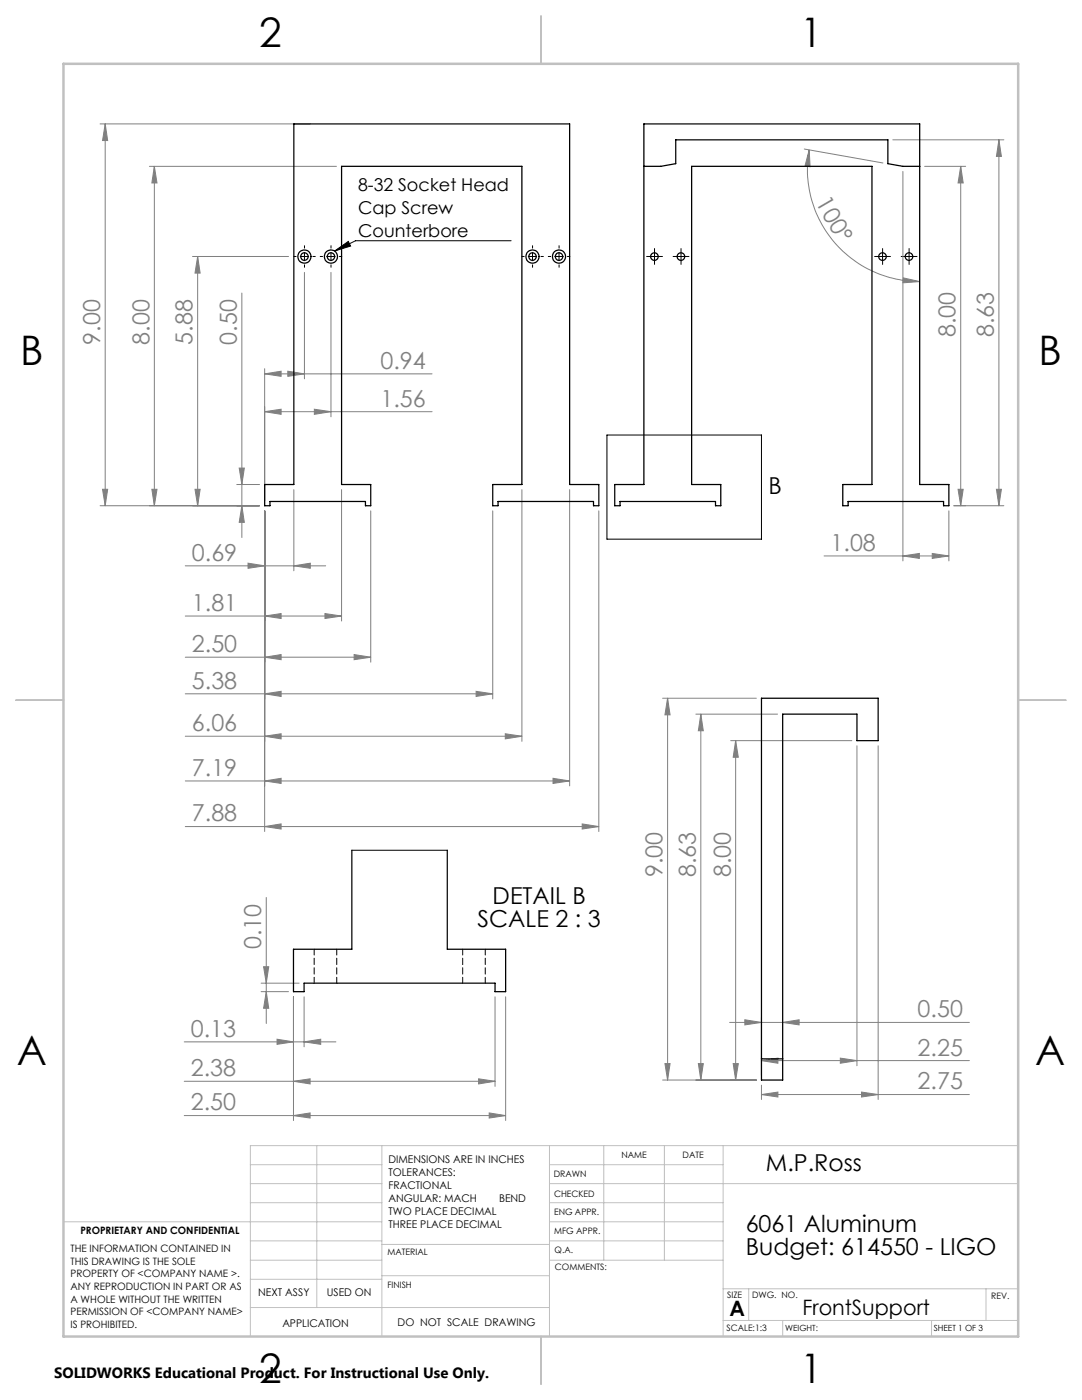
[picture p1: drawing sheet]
<svg xmlns="http://www.w3.org/2000/svg" width="216mm" height="279mm" viewBox="0 0 216 279" stroke-linecap="round" stroke-linejoin="round" font-family="sans-serif">
<g fill="none" stroke="#000" stroke-width=".2">
<path d="M59.9 51.2h1.7M60.7 50.4v1.6M65.2 51.2h1.7M66 50.4v1.6M66.8 50.1l2.7-1.9 .5 .9zM102 48h-31.1l-4.1 2.1M105.4 51.2h1.7M106.3 50.4v1.6M110.7 51.2h1.7M111.5 50.4v1.6M129.8 51.2h1.6M130.6 50.4v1.6"/>
<path d="M135 51.2h1.7M135.9 50.4v1.6M175.3 51.2h1.6M176.1 50.4v1.6M180.6 51.2h1.6M181.4 50.4v1.6M121.1 86.8h30.8v20.8h-30.8z"/>
</g>
<g fill="none" stroke="#808080" stroke-width=".2">
<path d="M20 24.7h41.9M21 24.7v76.2M21 24.7l.5 3.3h-1zM29.8 33.2h37.3M30.8 33.2l.5 3.3h-1zM30.8 33.2v67.7M160.5 29.7l15.7 2.8M161.5 29.9l.1 3.4-1-.1zM161.5 29.9a22.4 22.4 0 0 0 22 26.3M178.2 27.9h22.1M180.2 34.2v77.7M184.5 33.2h8.2"/>
<path d="M191.7 33.2v67.7M191.7 33.2l.5 3.3h-1zM199.3 27.9l.5 3.3h-1zM199.3 27.9v73M38.4 51.2h19.2M39.4 51.2l.5 3.3h-1zM39.4 51.2v49.7M48.3 58.5v48.8M60.7 54.4v21.2M66 54.4v28.8M180.2 55.5l3.3 .7-3.3 .2zM52.8 74.6l3.3-.5v1z"/>
<path d="M52.8 73.6v26.3M52.8 74.6h33.4M57.4 74.1l3.3 .5-3.3 .5zM20.5 97.6h1l-.5 3.3zM30.3 97.6h1l-.5 3.3zM38.9 97.6h1l-.5 3.3zM47.2 96.7h4.6M47.7 93.4h1.1l-.5 3.3zM52.8 82.2l3.3-.5v1zM52.8 82.2h33.4M58.6 97.7v16.2M62.7 81.7l3.3 .5-3.3 .5z"/>
<path d="M68.2 97.7v26.2M104.1 97.7v50.3M113.7 97.7v59.1M191.2 97.6h1l-.5 3.3zM198.8 97.6h1l-.5 3.3zM20 100.9h31.8M37 112.9h28M48.3 100.9l.5 3.3h-1.1zM49.5 112.4l3.3 .5-3.3 .5zM52.8 102v63.9M58.6 112.9l3.3-.5v1zM74 102v30.2"/>
<path d="M98.3 102v37.5M119.5 102v63.9M164.4 110.9h24.9M180.2 110.9l3.2-.4v.9zM186 110.5l3.3 .4-3.3 .5zM189.3 102v9.9M190.3 100.9h10M37 122.9h31.2M37 131.2h37M37 138.5h61.3M52.8 122.9l3.3-.5v1zM52.8 131.2l3.3-.6v1.1z"/>
<path d="M52.8 138.5l3.3-.5v1zM64.8 122.4l3.4 .5-3.4 .5zM70.7 130.6l3.3 .6-3.3 .5zM95 138l3.3 .5-3.3 .5zM132.2 139.3h18.7M133.2 139.3l.5 3.4h-1zM133.2 139.3v76.2M37 146.9h67.1M37 155.9h76.7M52.8 146.9l3.3-.5v1.1zM52.8 155.9l3.3-.6v1.1zM100.8 146.4l3.3 .5-3.3 .6z"/>
<path d="M110.3 155.3l3.4 .6-3.4 .5zM138.9 142.5h16.3M139.8 142.5l.5 3.3h-1zM139.8 142.5v73M145.8 147.8h24.2M146.8 147.8v67.7M146.8 147.8l.5 3.3h-1zM171 148.8v63.9M175.2 148.8v70.6M37 165h82.5M52.8 165l3.3-.6v1.1zM53.1 179.1v25.2"/>
<path d="M116.2 164.4l3.3 .6-3.3 .5zM52.1 197.9h5.5M52.1 196.2h7.6M52.6 192.9h1l-.5 3.3zM53.1 197.9l.5 3.3h-1zM58.6 198.9v24.7M60.7 198.9v10M98.8 198.9v17.9M100.9 198.9v24.7M36.8 207.9h30.2M36.8 215.8h62M55.3 207.4l3.3 .5-3.3 .5z"/>
<path d="M58.6 215.8l3.3-.5v1zM60.7 207.9l3.3-.5v1zM95.5 215.3l3.3 .5-3.3 .5zM132.2 215.5h18.7M132.7 212.3h1l-.5 3.2zM139.3 212.3h1l-.5 3.2zM145.6 204h47.8M146.3 212.3h1l-.5 3.2zM148.6 203.5l3.3 .5-3.3 .5zM151.9 211.7l3.3-.5v1zM151.9 218.4l3.3-.5v1zM151.9 216.6v2.8"/>
<path d="M151.9 211.7h41.5M151.9 218.4h41.5M151.9 203v11.6M156.2 204l3.3-.5v1zM167.7 211.2l3.3 .5-3.3 .5zM171.9 217.9l3.3 .5-3.3 .5zM36.8 222.6h64.1M58.6 222.6l3.3-.5v1zM97.6 222.1l3.3 .5-3.3 .5z"/>
</g>
<g fill="none" stroke="#000" stroke-width=".2" stroke-dasharray="15.2 1.3 1.3 1.3">
<path d="M59.1 51.2h-.5M60.8 49.5v-.5M60.8 52.9v.4M62.4 51.2h.5M64.4 51.2h-.5M66 49.5v-.5M66 52.9v.4M67.7 51.2h.5M104.6 51.2h-.5M106.3 49.5v-.5M106.3 52.9v.4M107.9 51.2h.5"/>
<path d="M109.9 51.2h-.5M111.6 49.5v-.5M111.6 52.9v.4M113.2 51.2h.5M129.8 51.2h-.8M130.6 50.4v-.8M130.6 52v.8M131.4 51.2h.8M135.1 51.2h-.8M135.9 50.4v-.8M135.9 52v.8M136.7 51.2h.8"/>
<path d="M175.3 51.2h-.8M176.1 50.4v-.8M176.1 52v.8M176.9 51.2h.8M180.6 51.2h-.8M181.4 50.4v-.8M181.4 52v.8M182.2 51.2h.8"/>
</g>
<g fill="none" stroke="#c0c0c0" stroke-width=".2">
<path d="M50 232.4h26.2M50 236.2h26.2M63.2 228.6v32.3M76.2 228.6v38.1M109.6 228.6v38.1M109.6 232.4h34.7M109.6 236.2h93.6M120.5 228.6v22.9M132.6 228.6v22.9M144.3 228.6v38.1M203.2 228.6h-153.2v38.1M12.7 243.8h63.5"/>
<path d="M50 251.5h26.2M50 240h26.2M50 247.7h26.2M50 255.3h26.2M76.2 254.6h33.4M76.2 248.4h33.4M109.6 251.5h34.7M109.6 243.8h34.7M109.6 240h34.7M109.6 247.7h34.7M144.3 257.2h58.9M149.4 257.2v6.3"/>
<path d="M196.7 257.2v6.3M50 260.9h59.6M144.3 263.5h58.9M156.2 263.5v3.2M185.9 263.5v3.2"/>
</g>
<path d="M108 3.2v9.5M3.1 139.7h9.6M203.2 139.7h9.5M108 266.7v9.6" fill="none" stroke="#c0c0c0" stroke-width=".25"/>
<path d="M12.7 12.7h190.5v254h-190.5z" fill="none" stroke="#c0c0c0" stroke-width=".5"/>
<path d="M66.8 50.1l2.7-1.9 .5 .9z" fill="#000"/>
<g fill="#808080">
<path d="M57.4 74.1l3.3 .5-3.3 .5zM52.8 74.6l3.3-.5v1zM62.7 81.7l3.3 .5-3.3 .5zM52.8 82.2l3.3-.5v1zM186 110.5l3.3 .4-3.3 .5zM180.2 110.9l3.2-.4v.9z"/>
<path d="M52.8 165l3.3-.6v1.1zM116.2 164.4l3.3 .6-3.3 .5zM49.5 112.4l3.3 .5-3.3 .5zM58.6 112.9l3.3-.5v1zM52.8 122.9l3.3-.5v1zM64.8 122.4l3.4 .5-3.4 .5zM52.8 131.2l3.3-.6v1.1zM70.7 130.6l3.3 .6-3.3 .5zM52.8 146.9l3.3-.5v1.1zM100.8 146.4l3.3 .5-3.3 .6zM52.8 138.5l3.3-.5v1zM95 138l3.3 .5-3.3 .5zM52.8 155.9l3.3-.6v1.1zM110.3 155.3l3.4 .6-3.4 .5zM151.9 211.7l3.3-.5v1zM167.7 211.2l3.3 .5-3.3 .5zM151.9 218.4l3.3-.5v1zM171.9 217.9l3.3 .5-3.3 .5zM55.3 207.4l3.3 .5-3.3 .5zM60.7 207.9l3.3-.5v1zM58.6 215.8l3.3-.5v1zM95.5 215.3l3.3 .5-3.3 .5zM58.6 222.6l3.3-.5v1zM97.6 222.1l3.3 .5-3.3 .5z"/>
<path d="M20.5 97.6h1l-.5 3.3zM21 24.7l.5 3.3h-1zM48.3 100.9l.5 3.3h-1.1zM47.7 93.4h1.1l-.5 3.3zM38.9 97.6h1l-.5 3.3zM39.4 51.2l.5 3.3h-1zM30.3 97.6h1l-.5 3.3zM30.8 33.2l.5 3.3h-1zM139.3 212.3h1l-.5 3.2zM139.8 142.5l.5 3.3h-1zM146.3 212.3h1l-.5 3.2zM146.8 147.8l.5 3.3h-1zM132.7 212.3h1l-.5 3.2zM133.2 139.3l.5 3.4h-1zM198.8 97.6h1l-.5 3.3zM199.3 27.9l.5 3.3h-1zM53.1 197.9l.5 3.3h-1zM52.6 192.9h1l-.5 3.3z"/>
<path d="M191.7 33.2l.5 3.3h-1zM191.2 97.6h1l-.5 3.3z"/>
<path d="M161.5 29.9l.1 3.4-1-.1zM180.2 55.5l3.3 .7-3.3 .2z"/>
<path d="M148.6 203.5l3.3 .5-3.3 .5zM156.2 204l3.3-.5v1z"/>
</g>
<g fill="none" stroke="#000" stroke-width=".25">
<path d="M58.6 24.7h55.1v72h5.8v4.2h-1.1v-.8h-19v.8h-1.1v-4.2h5.8v-63.5h-35.9v63.5h5.8v4.2h-1.1v-.8h-19v.8h-1.1v-4.2h5.8zM128.5 24.7h55v72h5.8v4.2h-1v-.8h-19.1v.8h-1v-4.2h5.8v-63.5h-36v63.5h5.8v4.2h-1v-.8h-19.1v.8h-1v-4.2h5.8zM128.5 33.2h3.3l3-.5v-4.8h42.4v4.8l3 .5h3.3M151.9 139.3h23.3v8.5h-4.2v-5.3h-14.8v73h-4.3zM70.2 169.7v19.7h-11.6v8.5h2.1v-1.7h38.1v1.7h2.1v-8.5h-11.6v-19.7M151.9 211.3h4.3"/>
<circle cx="60.7" cy="51.2" r=".76"/>
<circle cx="60.7" cy="51.2" r="1.32"/>
<circle cx="66" cy="51.2" r=".76"/>
<circle cx="66" cy="51.2" r="1.32"/>
<circle cx="106.2" cy="51.2" r=".76"/>
<circle cx="106.2" cy="51.2" r="1.32"/>
<circle cx="111.5" cy="51.2" r=".76"/>
<circle cx="111.5" cy="51.2" r="1.32"/>
<circle cx="130.6" cy="51.2" r=".76"/>
<circle cx="135.9" cy="51.2" r=".76"/>
<circle cx="176.1" cy="51.2" r=".76"/>
<circle cx="181.4" cy="51.2" r=".76"/>
</g>
<path d="M70.2 169.7h19.1" fill="none" stroke="#000" stroke-width=".2"/>
<path d="M62.7 189.4v6.8M67.2 196.2v-6.8M92.3 189.4v6.8M96.8 196.2v-6.8" fill="none" stroke="#000" stroke-width=".2" stroke-dasharray="1.3 .6" stroke-dashoffset=".1"/>
<g font-size="8.1">
<text x="51.7" y="9.3">2</text>
<text x="159.7" y="9.3">1</text>
<text x="4" y="72.8">B</text>
<text x="207.2" y="72.8">B</text>
<text x="3.3" y="212.5">A</text>
<text x="206.5" y="212.5">A</text>
<text x="51.7" y="276">2</text>
<text x="159.7" y="276">1</text>
</g>
<g font-size="4.7" fill="#808080">
<text x="162.6" y="40.4" transform="rotate(60 162.6 40.4)">100°</text>
<text x="20" y="68.8" transform="rotate(-90 20 68.8)">9.00</text>
<text x="29.8" y="68.8" transform="rotate(-90 29.8 68.8)">8.00</text>
<text x="38.4" y="68.8" transform="rotate(-90 38.4 68.8)">5.88</text>
<text x="47.3" y="68.8" transform="rotate(-90 47.3 68.8)">0.50</text>
<text x="190.7" y="67.3" transform="rotate(-90 190.7 67.3)">8.00</text>
<text x="198.3" y="67.3" transform="rotate(-90 198.3 67.3)">8.63</text>
<text x="75.9" y="73.6">0.94</text>
<text x="75.9" y="81.1">1.56</text>
<text x="38.3" y="111.9">0.69</text>
<text x="165.7" y="109.9">1.08</text>
<text x="38.3" y="121.9">1.81</text>
<text x="38.3" y="130.1">2.50</text>
<text x="38.3" y="137.5">5.38</text>
<text x="38.3" y="145.9">6.06</text>
<text x="38.3" y="154.8">7.19</text>
<text x="38.3" y="163.9">7.88</text>
<text x="132.2" y="175.1" transform="rotate(-90 132.2 175.1)">9.00</text>
<text x="138.8" y="175.1" transform="rotate(-90 138.8 175.1)">8.63</text>
<text x="145.8" y="175.1" transform="rotate(-90 145.8 175.1)">8.00</text>
<text x="52.1" y="189.4" transform="rotate(-90 52.1 189.4)">0.10</text>
<text x="183.1" y="203">0.50</text>
<text x="38.1" y="206.9">0.13</text>
<text x="38.1" y="214.8">2.38</text>
<text x="183.1" y="210.6">2.25</text>
<text x="38.1" y="221.6">2.50</text>
<text x="183.1" y="217.4">2.75</text>
</g>
<g font-size="4.7">
<text x="153.4" y="98.6">B</text>
<text x="95.3" y="184.9">SCALE 2 : 3</text>
<text x="98.3" y="180.4">DETAIL B</text>
<text x="152.8" y="233.7">M.P.Ross</text>
<text x="148.8" y="245.9">6061 Aluminum</text>
<text x="148.8" y="250.4">Budget: 614550 - LIGO</text>
</g>
<g font-size="4.2">
<text x="145.6" y="262.7">A</text>
<text x="160.1" y="262.4">FrontSupport</text>
</g>
<g font-size="3.5">
<text x="71.4" y="38.2">8-32 Socket Head</text>
<text x="71.4" y="42.7">Cap Screw</text>
<text x="71.4" y="47.2">Counterbore</text>
</g>
<text font-size="3" x="10.8" y="275.1">SOLIDWORKS Educational Product. For Instructional Use Only.</text>
<g font-size="2.1">
<text x="77.5" y="232.2">DIMENSIONS ARE IN INCHES</text>
<text x="77.5" y="234.7">TOLERANCES:</text>
<text x="77.5" y="237.3">FRACTIONAL</text>
<text x="77.5" y="239.9">ANGULAR: MACH</text>
<text x="99.6" y="239.9">BEND</text>
<text x="77.5" y="242.5">TWO PLACE DECIMAL</text>
<text x="77.5" y="245.1">THREE PLACE DECIMAL</text>
<text x="51.5" y="258.7">NEXT ASSY</text>
<text x="65.2" y="258.6">USED ON</text>
<text x="56.3" y="264.8">APPLICATION</text>
<text x="79.3" y="264.6">DO NOT SCALE DRAWING</text>
</g>
<g font-size="2">
<text x="14.1" y="249.9">THE INFORMATION CONTAINED IN</text>
<text x="16" y="246.3">PROPRIETARY AND CONFIDENTIAL</text>
<text x="14.1" y="252.4">THIS DRAWING IS THE SOLE</text>
<text x="14.1" y="254.9">PROPERTY OF &lt;COMPANY NAME &gt;.</text>
<text x="14.1" y="257.4">ANY REPRODUCTION IN PART OR AS</text>
<text x="14.1" y="260">A WHOLE WITHOUT THE WRITTEN</text>
<text x="14.1" y="262.5">PERMISSION OF &lt;COMPANY NAME&gt;</text>
<text x="14.1" y="265">IS PROHIBITED.</text>
</g>
<g font-size="1.8">
<text x="124" y="231.1">NAME</text>
<text x="136.2" y="231.1">DATE</text>
<text x="110.5" y="234.8">DRAWN</text>
<text x="110.5" y="238.9">CHECKED</text>
<text x="110.6" y="242.5">ENG APPR.</text>
<text x="77.3" y="250.5">MATERIAL</text>
<text x="110.6" y="246.3">MFG APPR.</text>
<text x="110.7" y="250">Q.A.</text>
<text x="77.3" y="257">FINISH</text>
<text x="110.7" y="253.5">COMMENTS:</text>
<text x="145.1" y="259">SIZE</text>
<text x="150.1" y="259.1">DWG. NO.</text>
<text x="197.8" y="259.2">REV.</text>
<text x="145" y="265.7">SCALE:1:3</text>
</g>
<g font-size="1.7">
<text x="156.7" y="265.7">WEIGHT:</text>
<text x="186.3" y="265.7">SHEET 1 OF 3</text>
</g>
</svg>
